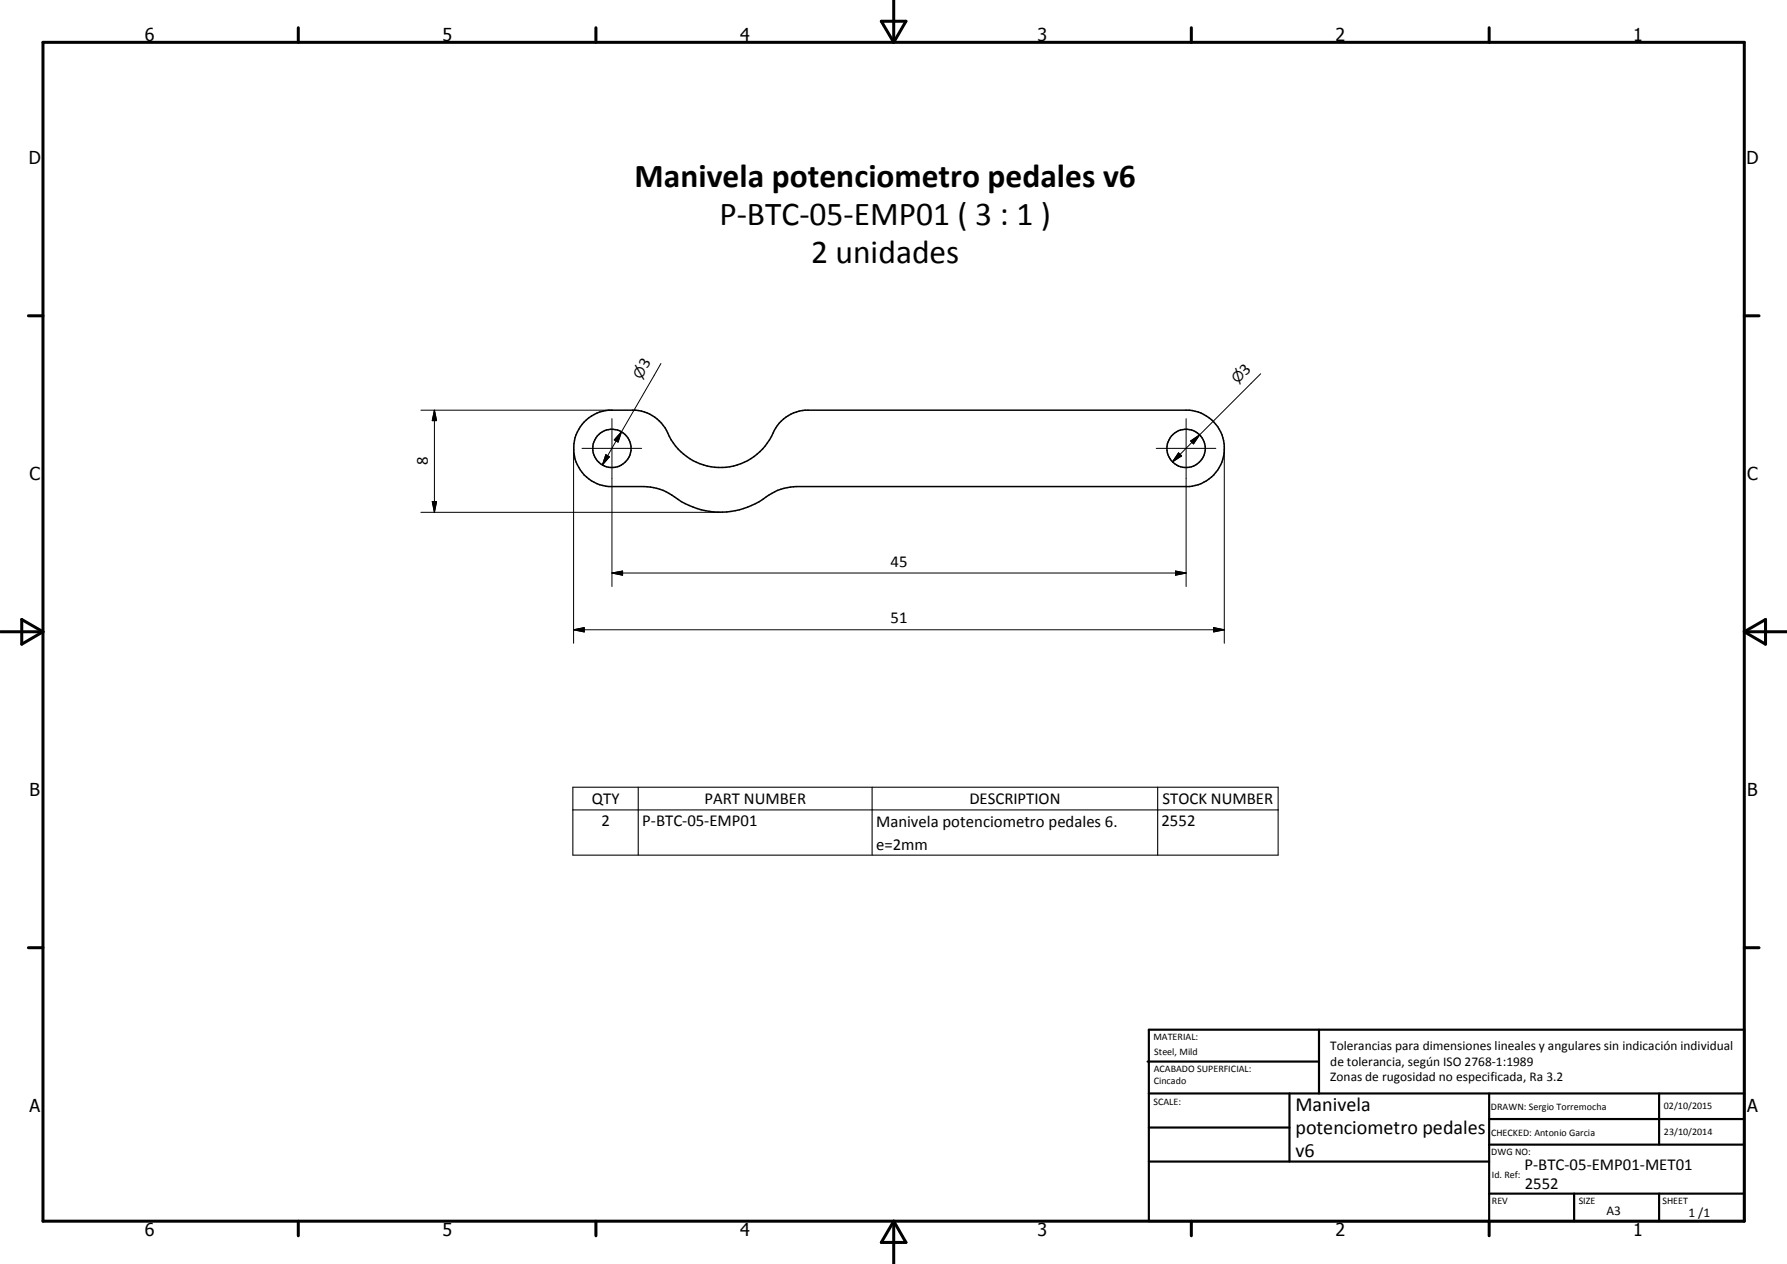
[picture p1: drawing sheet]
<svg xmlns="http://www.w3.org/2000/svg" width="420mm" height="297mm" viewBox="0 0 420 297" stroke-linecap="round" stroke-linejoin="round" font-family="sans-serif">
<g fill="none" stroke="#000" stroke-width=".35">
<path d="M137.4 99.1a9.2 9.2 0 0 1 5.8-2.7h6.2a9.3 9.3 0 0 1 8 6.2 13.6 13.6 0 0 0 12.8 7.2 13.6 13.6 0 0 0 11.9-8.7 9 9 0 0 1 7.2-4.7h90.3a9 9 0 0 1 8.3 9 9 9 0 0 1-8.3 8.9h-92.2a12.7 12.7 0 0 0-8 3 18.2 18.2 0 0 1-21.5-1 12.2 12.2 0 0 0-6.5-2h-8.2a9 9 0 0 1-7.8-5.7 9 9 0 0 1 2-9.5z"/>
<circle cx="143.9" cy="105.4" r="4.5"/>
<circle cx="278.9" cy="105.4" r="4.5"/>
</g>
<g fill="none" stroke="#000" stroke-width=".71">
<path d="M10.1 9.9h400v277.1h-400zM70.1 6.5v3.4M140.1 6.5v3.4M207.2 5h5.8l-2.9 4.9zM210.1 0v9.9M280.1 6.5v3.4M350.1 6.5v3.4M6.7 74.2h3.4M410.1 74.2h3.5M.1 148.5h10M5.1 145.6l5 2.9-5 2.9zM410.1 148.5h10"/>
<path d="M410.1 148.5l5-2.9v5.8zM6.7 222.7h3.4M410.1 222.7h3.5M70.1 287v3.4M140.1 287v3.4M210.1 287v10M210.1 287l2.9 5h-5.8zM280.1 287v3.4M350.1 287v3.4"/>
</g>
<g fill="none" stroke="#000" stroke-width=".51">
<path d="M269.8 249.5h40.3M270.1 242h140v45h-140zM270.1 257h140M303.2 257v16M310.1 242v15M350.1 257v30M390.1 257v12M270.1 265h33.1M270.1 273h80M350.1 269h60M350.1 263h60M350.1 280.5h60"/>
<path d="M370.1 280.5v6.5M390.1 280.5v6.5"/>
</g>
<path d="M134.7 185h165.8v16h-165.8zM134.7 190.3h165.8M150.1 185v16M205.1 185v16M272.2 185v16" fill="none" stroke="#000" stroke-width=".25"/>
<g fill="none" stroke="#000" stroke-width=".24">
<path d="M99 96.4h44.9M102.1 96.4l.5 2.4h-1zM102.1 96.4v24M143.9 98.4v39.4M155.4 85.4l-9.3 16.1M278.9 98.4v39.4M296.4 87.8l-14.3 14.4M101.6 117.9h1l-.5 2.5zM134.9 105.4v45.8M136.9 105.4h14M142.4 106.8l.9 .6-1.7 1.9zM146.1 101.5l-.8 2.4-.9-.5z"/>
<path d="M146.1 101.5l-4.5 7.8M271.9 105.4h14M277.1 106.4l.7 .7-2.1 1.4zM279.9 103.6l2.2-1.4-1.5 2.1zM282.1 102.2l-6.4 6.3M287.9 105.4v45.8M99 120.4h70.4M143.9 134.7l2.5-.5v1zM143.9 134.7h135M276.4 134.2l2.5 .5-2.5 .5zM134.9 148l2.5-.5v1zM134.9 148h153"/>
<path d="M285.4 147.5l2.5 .5-2.5 .5z"/>
</g>
<path d="M102.1 96.4l.5 2.4h-1zM101.6 117.9h1l-.5 2.5zM142.4 106.8l.9 .6-1.7 1.9zM146.1 101.5l-.8 2.4-.9-.5zM277.1 106.4l.7 .7-2.1 1.4zM279.9 103.6l2.2-1.4-1.5 2.1zM143.9 134.7l2.5-.5v1zM276.4 134.2l2.5 .5-2.5 .5zM134.9 148l2.5-.5v1zM285.4 147.5l2.5 .5-2.5 .5z" fill="#000"/>
<g font-size="7.9">
<text x="149.2" y="43.9">Manivela potenciometro pedales v6</text>
<text x="169.2" y="52.9">P-BTC-05-EMP01 ( 3 : 1 )</text>
<text x="190.7" y="61.9">2 unidades</text>
</g>
<g font-size="4.7">
<text x="304.6" y="261.2">Manivela</text>
<text x="304.6" y="266.6">potenciometro pedales</text>
<text x="304.6" y="272">v6</text>
</g>
<g font-size="4.2">
<text x="34" y="9.6">6</text>
<text x="104" y="9.6">5</text>
<text x="174" y="9.6">4</text>
<text x="244" y="9.6">3</text>
<text x="314" y="9.6">2</text>
<text x="384" y="9.6">1</text>
<text x="6.8" y="38.7">D</text>
<text x="410.6" y="38.7">D</text>
<text x="7" y="112.9">C</text>
<text x="410.8" y="112.9">C</text>
<text x="7" y="187.1">B</text>
<text x="410.8" y="187.1">B</text>
<text x="7" y="261.4">A</text>
<text x="410.8" y="261.4">A</text>
<text x="34" y="290.4">6</text>
<text x="104" y="290.4">5</text>
<text x="174" y="290.4">4</text>
<text x="244" y="290.4">3</text>
<text x="314" y="290.4">2</text>
<text x="384" y="290.4">1</text>
</g>
<g font-size="3.9">
<text x="152.2" y="86.8" transform="rotate(-60 152.2 86.8)">3</text>
<text x="292.9" y="88.3" transform="rotate(-45 292.9 88.3)">3</text>
<text x="100.6" y="109.4" transform="rotate(-90 100.6 109.4)">8</text>
<text x="209.4" y="133.1">45</text>
<text x="209.4" y="146.5">51</text>
<text x="139.2" y="188.9">QTY</text>
<text x="165.6" y="188.9">PART NUMBER</text>
<text x="227.9" y="188.9">DESCRIPTION</text>
<text x="273.3" y="188.9">STOCK NUMBER</text>
<text x="141.4" y="194.2">2</text>
<text x="151" y="194.2">P-BTC-05-EMP01</text>
<text x="206" y="194.3">Manivela potenciometro pedales 6.</text>
<text x="273.1" y="194.2">2552</text>
<text x="206" y="199.6">e=2mm</text>
<text x="358.5" y="275">P-BTC-05-EMP01-MET01</text>
<text x="358.5" y="279.4">2552</text>
</g>
<g font-size="3.3">
<text x="150.8" y="89.2" transform="rotate(-60 150.8 89.2)">n</text>
<text x="290.9" y="90.3" transform="rotate(-45 290.9 90.3)">n</text>
</g>
<g font-size="3.1">
<text x="312.7" y="246.8">Tolerancias para dimensiones lineales y angulares sin indicación individual</text>
<text x="312.7" y="250.4">de tolerancia, según ISO 2768-1:1989</text>
<text x="312.7" y="254">Zonas de rugosidad no especificada, Ra 3.2</text>
<text x="377.7" y="285.6">A3</text>
<text x="397" y="285.9">1 /1</text>
</g>
<g font-size="2.4">
<text x="271.2" y="244.4">MATERIAL:</text>
<text x="271.3" y="252">ACABADO SUPERFICIAL:</text>
<text x="271.4" y="247.9">Steel, Mild</text>
<text x="271.3" y="254.6">Cincado</text>
<text x="271.2" y="259.7">SCALE:</text>
<text x="350.6" y="260.8">DRAWN: Sergio Torremocha</text>
<text x="391.2" y="260.6">02/10/2015</text>
<text x="350.6" y="267">CHECKED: Antonio Garcia</text>
<text x="391.2" y="266.7">23/10/2014</text>
<text x="350.6" y="271.4">DWG NO:</text>
<text x="350.8" y="276.9">Id. Ref:</text>
<text x="350.8" y="282.8">REV</text>
<text x="371.2" y="282.9">SIZE</text>
<text x="390.9" y="282.9">SHEET</text>
</g>
</svg>
